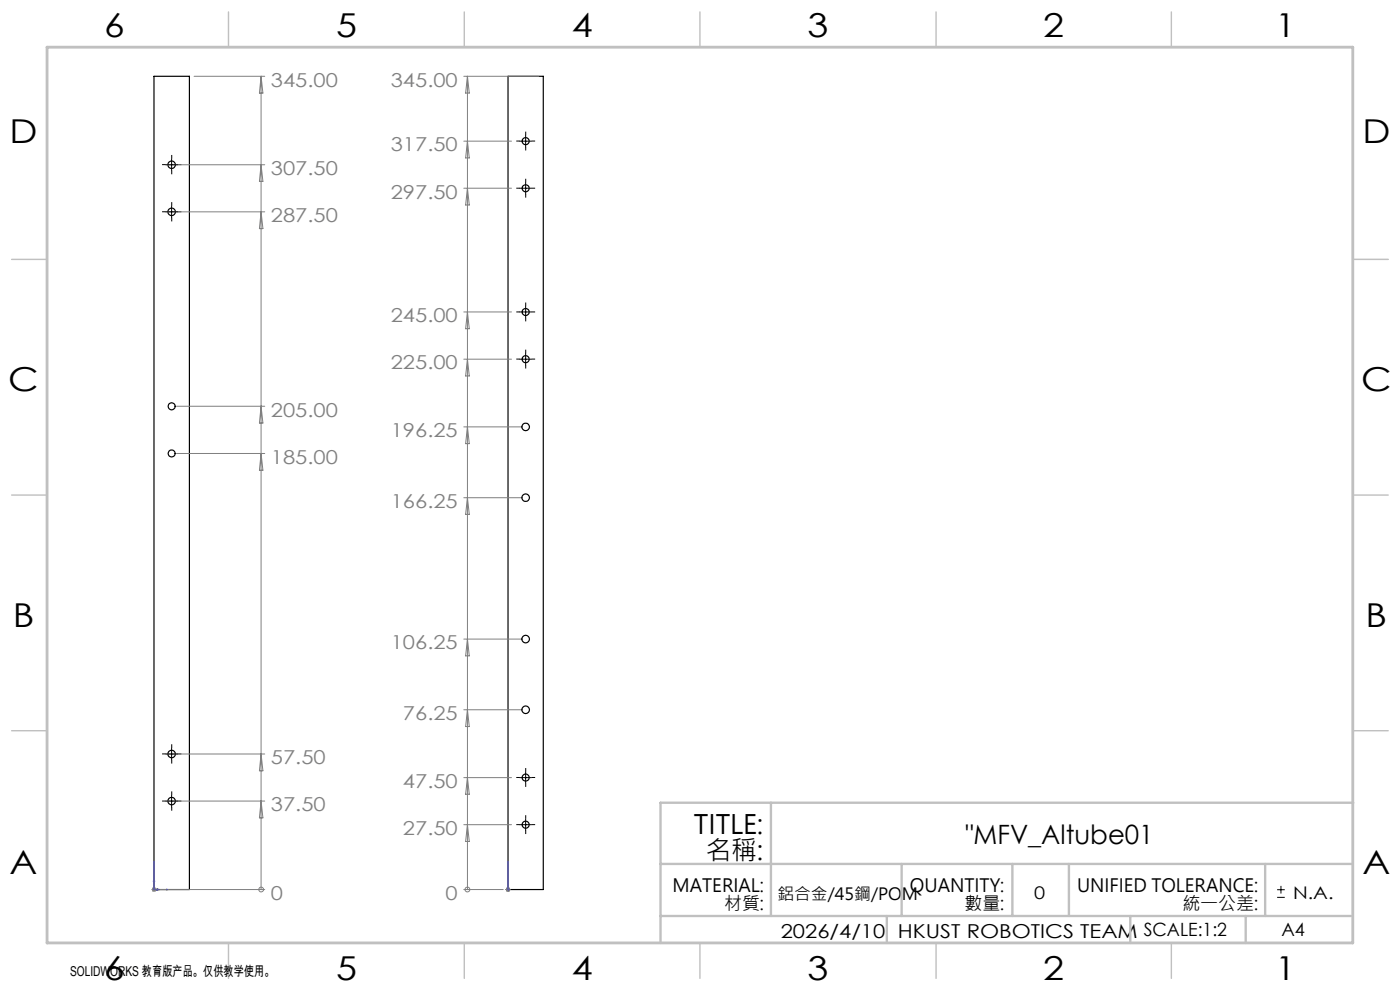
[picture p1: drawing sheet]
<svg xmlns="http://www.w3.org/2000/svg" width="297mm" height="210mm" viewBox="0 0 297 210" stroke-linecap="round" stroke-linejoin="round" font-family="sans-serif">
<g fill="none" stroke="#000" stroke-width=".25">
<path d="M32.7 16.2h7.5v172.5h-7.5zM107.8 16.2h7.5v172.5h-7.5z"/>
<circle cx="36.4" cy="35" r=".8"/>
<circle cx="111.5" cy="39.9" r=".74"/>
<circle cx="111.5" cy="29.9" r=".75"/>
<circle cx="36.4" cy="44.9" r=".8"/>
<circle cx="111.5" cy="66.2" r=".74"/>
<circle cx="111.5" cy="76.2" r=".75"/>
<circle cx="36.4" cy="96.2" r=".75"/>
<circle cx="36.4" cy="86.2" r=".74"/>
<circle cx="111.5" cy="90.5" r=".81"/>
<circle cx="111.5" cy="105.6" r=".81"/>
<circle cx="111.5" cy="135.6" r=".81"/>
<circle cx="36.4" cy="159.9" r=".8"/>
<circle cx="111.5" cy="150.6" r=".81"/>
<circle cx="36.4" cy="169.9" r=".8"/>
<circle cx="111.5" cy="174.9" r=".75"/>
<circle cx="111.5" cy="164.9" r=".75"/>
</g>
<g fill="none" stroke="#000" stroke-width=".21">
<path d="M35.2 35h2.5M36.4 33.7v2.5M110.2 39.9h2.5M110.2 29.9h2.5M111.5 28.7v2.5M111.5 38.7v2.5M35.2 44.9h2.5M36.4 43.7v2.5M110.2 76.2h2.5M110.2 66.2h2.5M111.5 64.9v2.5M111.5 74.9v2.5"/>
<path d="M35.2 159.9h2.5M36.4 158.7v2.5M35.2 169.9h2.5M36.4 168.7v2.5M110.2 174.9h2.5M110.2 165h2.5M111.5 163.7v2.5M111.5 173.7v2.5M270.9 190.4h1.7M270.9 188.7h1.7M271.7 187.9v1.6"/>
</g>
<g fill="none" stroke="#808080" stroke-width=".21">
<path d="M41.2 16.2h15M55.4 16.2v172.5M55.4 16.2l.4 3.5h-.8zM98.4 16.2h15.9M99.2 16.2l.4 3.5h-.8zM99.2 16.2v172.5M35.3 35h20.9M55.4 35l.4 3.5h-.8zM98.4 39.9h10.1M98.4 29.9h10.1M99.2 39.9l.4 3.6h-.8zM99.2 29.9l.4 3.6h-.8z"/>
<path d="M35.3 44.9h20.9M55.4 44.9l.4 3.6h-.8zM98.4 76.2h10.1M98.4 66.2h10.1M99.2 76.2l.4 3.6h-.8zM99.2 66.2l.4 3.5h-.8zM37.4 96.2h18.8M37.4 86.2h18.8M55.4 96.2l.4 3.6h-.8zM55.4 86.2l.4 3.5h-.8zM98.4 90.5h12.1M99.2 90.5l.4 3.6h-.8z"/>
<path d="M98.4 105.6h12.1M99.2 105.6l.4 3.5h-.8zM98.4 135.6h12.1M99.2 135.6l.4 3.5h-.8zM35.3 159.9h20.9M55.4 159.9l.4 3.6h-.8zM98.4 150.6h12.1M99.2 150.6l.4 3.5h-.8zM35.3 169.9h20.9M55.4 169.9l.4 3.6h-.8zM98.4 174.9h10.1M98.4 165h10.1"/>
<path d="M99.2 174.9l.4 3.6h-.8zM99.2 165l.4 3.5h-.8zM32.2 188.7h1M32.3 188.3l.7 .7M32.7 188.2v1M33 188.3l-.7 .7M33.7 188.7h22.5M55.4 188.7h.1M98.4 188.7h8.4M99.2 188.7h.1M107.2 188.7h1.1M107.4 188.3l.7 .7"/>
<path d="M107.8 188.2v1M108.1 188.3l-.7 .7"/>
<circle cx="55.4" cy="188.7" r=".5"/>
<circle cx="99.2" cy="188.7" r=".5"/>
</g>
<path d="M32.7 182.7v.3h-.1zM32.7 186.3l.1 .6h-.3zM32.7 182.7v6h3M33.3 188.6l.6 .1-.6 .1zM35.3 188.6l.4 .1-.4 .1zM107.8 188.6v.2zM107.8 182.7v.3v-.3M107.8 186.3v.6v-.6M107.8 188.7h.1M107.8 182.7v6" fill="none" stroke="#00f" stroke-width=".21"/>
<g fill="none" stroke="#000" stroke-width=".21" stroke-dasharray="15.2 1.3 1.3 1.3" stroke-linecap="butt">
<path d="M35.2 34.9h-.8M36.4 33.7v-.8M36.4 36.2v.8M37.7 34.9h.8M110.3 39.9h-.8M110.3 29.9h-.8M111.5 38.7v-.8M111.5 28.7v-.8M111.5 31.2v.7M112.8 39.9h.7M112.8 29.9h.7M35.2 44.9h-.8"/>
<path d="M36.4 43.7v-.8M36.4 46.2v.8M37.7 44.9h.8M111.5 41.2v.7M110.3 76.2h-.8M110.3 66.2h-.8M111.5 74.9v-.7M111.5 77.4v.8M111.5 64.9v-.7M111.5 67.4v.8M112.8 76.2h.7M112.8 66.2h.7"/>
<path d="M35.2 159.9h-.8M36.4 158.7v-.8M37.7 159.9h.8M35.2 169.9h-.8M36.4 161.2v.8M36.4 168.7v-.8M36.4 171.2v.8M37.7 169.9h.8M110.3 174.9h-.8M110.3 164.9h-.8M111.5 173.7v-.8M111.5 176.2v.7"/>
<path d="M111.5 163.7v-.8M111.5 166.2v.7M112.8 174.9h.7M112.8 164.9h.7"/>
</g>
<path d="M287 55h7.5M287 144.8v55.2h-187.2" fill="none" stroke="#c0c0c0" stroke-width=".21"/>
<path d="M163.5 170.3v24M287.1 170.3h-147v29.7M140.1 194.3h146.5M140.1 183.3h146.9M188.1 194.3v5.7M191.3 183.3v11M214.8 183.3v11M226.8 183.3v11M239.8 194.3v5.7M264.3 194.3v5.7M268.4 183.3v11" fill="none" stroke="#c0c0c0" stroke-width=".5"/>
<g fill="none" stroke="#c0c0c0" stroke-width=".3">
<path d="M48.5 2.5v7.5M98.5 2.5v7.5M148.5 2.5v7.5M198.6 2.5v7.5M248.5 2.5v7.5M2.5 55h7.5M287 55h7.5M2.5 105h7.5M287 105h7.5M2.5 155h7.5M287 155h7.5M48.5 200v7.5"/>
<path d="M98.5 200v7.5M148.5 200v7.5M198.6 200v7.5M248.5 200v7.5"/>
</g>
<path d="M10 10h277v190h-277z" fill="none" stroke="#c0c0c0" stroke-width=".6"/>
<g fill="#00f">
<path d="M35.3 188.6l.4 .1-.4 .1zM32.7 182.7v.3h-.1z"/>
<path d="M33.3 188.6l.6 .1-.6 .1zM32.7 186.3l.1 .6h-.3zM107.8 188.6v.2zM107.8 182.7v.3zM107.8 188.6v.2zM107.8 186.3v.6z"/>
</g>
<g font-size="7">
<text x="22.1" y="7.9">6</text>
<text x="71.3" y="7.9">5</text>
<text x="121.3" y="7.9">4</text>
<text x="171.3" y="7.9">3</text>
<text x="221.3" y="7.9">2</text>
<text x="270.5" y="7.9">1</text>
<text x="2" y="30.4">D</text>
<text x="289" y="30.4">D</text>
<text x="1.7" y="82.9">C</text>
<text x="288.8" y="82.9">C</text>
<text x="2.7" y="132.9">B</text>
<text x="289.7" y="132.9">B</text>
<text x="2" y="185.4">A</text>
<text x="289" y="185.4">A</text>
<text x="22.1" y="207.9">6</text>
<text x="71.3" y="207.9">5</text>
<text x="121.3" y="207.9">4</text>
<text x="171.3" y="207.9">3</text>
<text x="221.3" y="207.9">2</text>
<text x="270.5" y="207.9">1</text>
</g>
<g font-size="5.6">
<text x="147.2" y="176.9">TITLE:</text>
<text x="204.8" y="178.9">&quot;MFV_Altube01</text>
<text x="149.6" y="182.5">名稱:</text>
</g>
<g font-size="4.1" fill="#808080">
<text x="57.5" y="18.4">345.00</text>
<text x="82.9" y="18.4">345.00</text>
<text x="82.9" y="32.1">317.50</text>
<text x="57.5" y="37.1">307.50</text>
<text x="57.5" y="47.1">287.50</text>
<text x="82.9" y="42.1">297.50</text>
<text x="82.9" y="68.4">245.00</text>
<text x="82.9" y="78.4">225.00</text>
<text x="57.5" y="88.4">205.00</text>
<text x="82.9" y="92.8">196.25</text>
<text x="57.5" y="98.4">185.00</text>
<text x="82.9" y="107.8">166.25</text>
<text x="82.9" y="137.8">106.25</text>
<text x="85.5" y="152.8">76.25</text>
<text x="57.5" y="162.1">57.50</text>
<text x="85.5" y="167.1">47.50</text>
<text x="57.5" y="172.1">37.50</text>
<text x="85.5" y="177.1">27.50</text>
<text x="57.5" y="190.9">0</text>
<text x="94.5" y="190.9">0</text>
</g>
<g font-size="4.1">
<text x="165.6" y="199">2026/4/10</text>
<text x="190.5" y="199">HKUST ROBOTICS TEAM SCALE:1:2</text>
</g>
<g font-size="3.9">
<text x="142.7" y="189.2">MATERIAL:</text>
<text x="193" y="189.2">QUANTITY:</text>
<text x="228.5" y="189.2">UNIFIED TOLERANCE:</text>
<text x="153.6" y="193.1">材質:</text>
<text x="204.6" y="193.1">數量:</text>
<text x="250.8" y="193.1">統一公差:</text>
<text x="271.9" y="198.6">A4</text>
</g>
<g font-size="3.7">
<text x="219.4" y="190.7">0</text>
<text x="274.3" y="190.7">N.A.</text>
</g>
<text font-size="3.6" x="164.9" y="190.8">鋁合金/45鋼/POM</text>
<text font-size="2.9" x="14.9" y="207.1">SOLIDWORKS 教育版产品。仅供教学使用。</text>
</svg>
